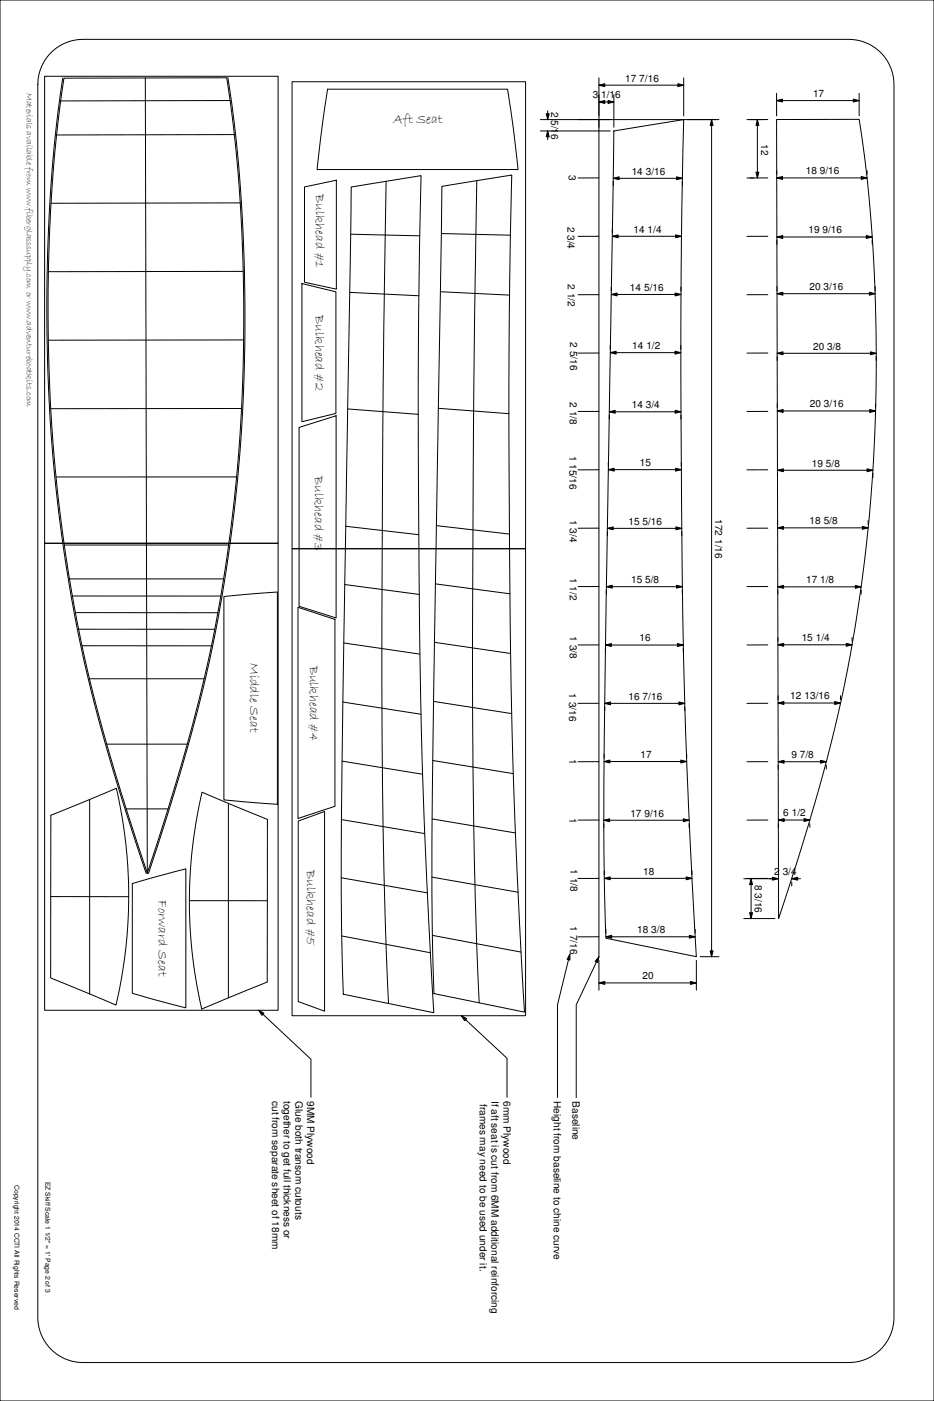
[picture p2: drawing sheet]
<svg xmlns="http://www.w3.org/2000/svg" width="610mm" height="914mm" viewBox="0 0 610 914" stroke-linecap="round" stroke-linejoin="round" font-family="sans-serif">
<g fill="none" stroke="#000" stroke-width=".65">
<path d="M0 0h610v914h-610zM33 34a30 30 0 0 1 21-8h500a29 29 0 0 1 29 29v805a29 29 0 0 1-29 29h-500a29 29 0 0 1-29-29v-805a30 30 0 0 1 8-21zM29 50h153v305h-153zM41 51a1073 1073 0 0 0 23 416l13 47 18 56M42 51h106a1079 1079 0 0 1-19 408 1541 1541 0 0 1-33 111 1162 1162 0 0 1-50-187 1108 1108 0 0 1-4-332zM95 51l1 519M149 51a1076 1076 0 0 1-20 411l-11 42-21 66M191 53h152v305h-152zM214 58h117l4 26 3 27h-131zM391 56l4-1v2zM391 51v32M391 56h55"/>
<path d="M442 55l4 1-4 1zM446 51v25M150 66h-110M353 78h45M357 74h1l-1 4zM357 72v6M391 67l4-1v2zM391 67h10M397 66l4 1-4 1zM401 62v21M449 78h20M464 78l1 4h-1z"/>
<path d="M464 78v546M467 78h-76v546l-15 32v60M494 78l1 4h-2zM494 78v38M501 78h-13M507 66l4-1v2zM507 78h54a1079 1079 0 0 1-18 404 1561 1561 0 0 1-35 118zM507 61v15M507 66h54M557 65l4 1-4 1zM561 61v15M153 88h-116"/>
<path d="M353 85h45M357 85l1 4h-1zM357 85v6M401 85l45-7-1 59-1 77 2 186 3 107 5 117-59-12a2908 2908 0 0 1 0-152zM252 118l-2 160-1 165 2 125 3 87M311 118l-2 160-1 184 2 106 3 87M391 116h-14M400 116l4-1v2zM400 118v3M400 116h45M442 115l3 1-3 1zM445 118v3"/>
<path d="M493 112h2l-1 4zM501 116h-13M507 116l4-1v2zM507 116h59M507 111v3M562 115l4 1-4 1zM566 111v3M157 132l-124 1M199 122l21-4v71l-21-5zM229 122l46-7-2 136 1 176 3 107 6 127-59-12-1-48v-76zM288 122l46-8-1 69-1 68 2 195 2 98 6 117-59-12-1-67v-67zM229 153l45 1"/>
<path d="M288 152l45 2M391 154h-14M400 154l3-1v2zM400 154h45M400 149v3M441 153l4 1-4 1zM445 149v3M501 154h-13M507 155l4-1v2zM507 157v2M507 155h62M565 154l4 1-4 1z"/>
<path d="M569 157v2M159 177h-127M197 185l22 5v80l-22 5zM228 191l45 2M287 190l46 3M391 192h-14M399 192l4-1v2zM399 187v3M399 192h45M441 191l3 1-3 1zM444 187v3M501 192h-13"/>
<path d="M507 192l4-1v2zM507 187v3M507 192h64M567 191l4 1-4 1zM571 187v3M159 222h-127M391 230h-14M398 230l4-1v2zM398 225v3M398 230h46M441 229l3 1-3 1zM444 225v3"/>
<path d="M501 230h-13M507 231l4-1v2zM507 233v2M507 231h65M568 230l4 1-4 1zM572 233v2M158 267h-125M195 279l24-8v132l-24-7zM227 267l46 3M286 266l46 4M391 269h-14M398 269l3-1v2z"/>
<path d="M398 271v3M398 269h46M441 268l3 1-3 1zM444 271v3M501 269h-13M507 268l4-1v2zM507 263v3M507 268h64M568 267l3 1-3 1zM571 263v3M154 311h-117M391 307h-14"/>
<path d="M397 307l4-1v2zM397 307h48M397 302v2M441 306l4 1-4 1zM445 302v2M501 307h-13M507 307l4-1v2zM507 309v3M507 307h63M566 306l4 1-4 1zM570 309v3M508 340v2"/>
<path d="M567 340v2M29 355h153v304h-153zM42 356h107M191 358h152v305h-152zM226 343l47 6M285 343l48 6M391 345h-14M396 345l4-1v2zM396 345h49M396 347v3M441 344l4 1-4 1zM445 347v3"/>
<path d="M501 345h-13M508 345l3-1v1zM508 345h59M563 344l4 1h-4zM45 378h101M47 389h97M49 400h93M146 389l35-3v139l-35-3zM194 396l25 8v122l-25 8zM225 382l49 6M284 381l49 7M391 383h-14"/>
<path d="M396 383l4-1v2zM396 385v3M396 383h49M442 382l3 1-3 1zM445 385v3M501 383h-13M508 383l3-1v2zM508 385v3M508 383h54M558 382l4 1-4 1zM562 385v3M51 411h89"/>
<path d="M224 420l50 7M284 419l49 8M508 416v3M552 420l4 1-4 1zM556 416v3M54 421l84 1M391 421h-14M395 421l4-1v2zM395 421h51M395 423v3M442 420l4 1-4 1zM446 423v3"/>
<path d="M501 421h-13M508 421l4-1v2zM508 421h48M58 443h75M224 458l51 8M283 458l51 8M391 459h-14M395 459l3-1v2zM395 459h52M443 458l4 1-4 1zM501 459h-13M508 459l4-1v2z"/>
<path d="M508 454v3M508 459h41M545 458l4 1-4 1zM549 454v3M395 461v3M447 461v3M70 486h52M223 497l53 8M282 496l53 9M391 497h-14M394 497l4-1v2zM394 492v3"/>
<path d="M394 497h54M444 496l4 1-4 1zM448 492v3M501 497h-13M508 497l4-1v2zM508 497h31M508 499v3M536 496l3 1-3 1zM539 499v3M132 517l43 18-1 53v53l-42 18a311 311 0 0 1 0-142zM33 532l43-18a310 310 0 0 1 0 142l-43-18zM59 522v127"/>
<path d="M82 528h28M149 524v127M195 536l17-6v130l-17-6zM223 535l54 9M282 535l54 9M391 535h-14M394 535l4-1v2zM394 538v2M394 535h56M446 534l4 1-4 1zM450 538v2M501 535h-13"/>
<path d="M508 535l4-1v2zM508 535h21M508 538v2M525 534l4 1-4 1zM529 538v2M86 577l35-10v91l-35-10zM223 573l56 10M282 572l56 10M391 573h-14M394 573l4-1v2zM394 568v3M394 573h58"/>
<path d="M448 572l4 1-4 1zM452 568v3M485 574h23M490 574l1 3h-2zM490 574v26M501 573h-13M504 573l4 1h-4zM508 576v2M517 574l4-1v1zM517 574h5M517 576v2M33 585h51"/>
<path d="M124 588h50M485 600h21M489 596h2l-1 4zM223 611l58 11M282 610l58 11M391 611h-14M395 611l4-1v2zM395 611h59M395 607v2M450 610l4 1-4 1zM454 607v2M372 623v4l-2-1z"/>
<path d="M372 623l-8 33v60M391 624l-1 4-2-1zM391 627v19M454 627v19M457 624h12M464 621h1l-1 3zM169 659l3 2-1 2zM169 659l34 32v25M391 642l4-1v1zM391 642h63M451 641l3 1h-3zM301 663l4 2-2 1z"/>
<path d="M301 663l30 28v25"/>
</g>
<g fill="#000">
<path d="M391 56l4-1v2zM442 55l4 1-4 1zM357 74h1l-1 4zM391 67l4-1v2zM397 66l4 1-4 1zM464 78l1 4h-1zM494 78l1 4h-2zM507 66l4-1v2zM557 65l4 1-4 1zM357 85l1 4h-1zM400 116l4-1v2zM442 115l3 1-3 1z"/>
<path d="M493 112h2l-1 4zM507 116l4-1v2zM562 115l4 1-4 1zM400 154l3-1v2zM441 153l4 1-4 1zM507 155l4-1v2zM565 154l4 1-4 1zM399 192l4-1v2zM441 191l3 1-3 1zM507 192l4-1v2zM567 191l4 1-4 1zM398 230l4-1v2z"/>
<path d="M441 229l3 1-3 1zM507 231l4-1v2zM568 230l4 1-4 1zM398 269l3-1v2zM441 268l3 1-3 1zM507 268l4-1v2zM568 267l3 1-3 1zM397 307l4-1v2zM441 306l4 1-4 1zM507 307l4-1v2zM566 306l4 1-4 1zM396 345l4-1v2z"/>
<path d="M441 344l4 1-4 1zM508 345l3-1v1zM563 344l4 1h-4zM396 383l4-1v2zM442 382l3 1-3 1zM508 383l3-1v2zM558 382l4 1-4 1zM395 421l4-1v2zM442 420l4 1-4 1zM508 421l4-1v2zM552 420l4 1-4 1zM395 459l3-1v2z"/>
<path d="M443 458l4 1-4 1zM508 459l4-1v2zM545 458l4 1-4 1zM394 497l4-1v2zM444 496l4 1-4 1zM508 497l4-1v2zM536 496l3 1-3 1zM394 535l4-1v2zM446 534l4 1-4 1zM508 535l4-1v2zM525 534l4 1-4 1zM394 573l4-1v2z"/>
<path d="M448 572l4 1-4 1zM490 574l1 3h-2zM504 573l4 1h-4zM517 574l4-1v1zM489 596h2l-1 4zM395 611l4-1v2zM450 610l4 1-4 1zM372 623v4l-2-1zM391 624l-1 4-2-1zM464 621h1l-1 3zM169 659l3 2-1 2zM391 642l4-1v1z"/>
<path d="M451 641l3 1h-3zM301 663l4 2-2 1z"/>
</g>
<g font-size="8.9">
<text x="257" y="80">Aft Seat</text>
<text x="206" y="127" transform="rotate(90 206 127)">Bulkhead #1</text>
<text x="206" y="206" transform="rotate(90 206 206)">Bulkhead #2</text>
<text x="206" y="311" transform="rotate(90 206 311)">Bulkhead #3</text>
<text x="164" y="433" transform="rotate(90 164 433)">Middle Seat</text>
<text x="203" y="434" transform="rotate(90 203 434)">Bulkhead #4</text>
<text x="200" y="568" transform="rotate(90 200 568)">Bulkhead #5</text>
<text x="104" y="588" transform="rotate(90 104 588)">Forward Seat</text>
</g>
<g font-size="6.6">
<text x="408" y="53">17 7/16</text>
<text x="387" y="64">3 1/16</text>
<text x="531" y="63">17</text>
<text x="360" y="73" transform="rotate(90 360 73)">2 5/16</text>
<text x="497" y="94" transform="rotate(90 497 94)">12</text>
<text x="526" y="114">18 9/16</text>
<text x="371" y="114" transform="rotate(90 371 114)">3</text>
<text x="412" y="114">14 3/16</text>
<text x="370" y="148" transform="rotate(90 370 148)">2 3/4</text>
<text x="414" y="152">14 1/4</text>
<text x="528" y="152">19 9/16</text>
<text x="371" y="185" transform="rotate(90 371 185)">2 1/2</text>
<text x="411" y="190">14 5/16</text>
<text x="528" y="189">20 3/16</text>
<text x="372" y="223" transform="rotate(90 372 223)">2 5/16</text>
<text x="413" y="228">14 1/2</text>
<text x="531" y="228">20 3/8</text>
<text x="372" y="263" transform="rotate(90 372 263)">2 1/8</text>
<text x="412" y="266">14 3/4</text>
<text x="529" y="266">20 3/16</text>
<text x="372" y="297" transform="rotate(90 372 297)">1 15/16</text>
<text x="418" y="304">15</text>
<text x="530" y="305">19 5/8</text>
<text x="372" y="339" transform="rotate(90 372 339)">1 3/4</text>
<text x="467" y="339" transform="rotate(90 467 339)">172 1/16</text>
<text x="410" y="342">15 5/16</text>
<text x="528" y="342">18 5/8</text>
<text x="372" y="377" transform="rotate(90 372 377)">1 1/2</text>
<text x="412" y="381">15 5/8</text>
<text x="526" y="381">17 1/8</text>
<text x="372" y="415" transform="rotate(90 372 415)">1 3/8</text>
<text x="417" y="419">16</text>
<text x="523" y="418">15 1/4</text>
<text x="371" y="452" transform="rotate(90 371 452)">1 3/16</text>
<text x="410" y="457">16 7/16</text>
<text x="516" y="456">12 13/16</text>
<text x="372" y="496" transform="rotate(90 372 496)">1</text>
<text x="418" y="495">17</text>
<text x="517" y="495">9 7/8</text>
<text x="372" y="534" transform="rotate(90 372 534)">1</text>
<text x="411" y="533">17 9/16</text>
<text x="511" y="533">6 1/2</text>
<text x="372" y="567" transform="rotate(90 372 567)">1 1/8</text>
<text x="420" y="571">18</text>
<text x="505" y="571">2 3/4</text>
<text x="493" y="578" transform="rotate(90 493 578)">8 3/16</text>
<text x="372" y="605" transform="rotate(90 372 605)">1 7/16</text>
<text x="416" y="609">18 3/8</text>
<text x="419" y="639">20</text>
<text x="178" y="719" transform="rotate(90 178 719)">cut from separate sheet of 18mm</text>
<text x="185" y="719" transform="rotate(90 185 719)">together to get full thickness or</text>
<text x="193" y="719" transform="rotate(90 193 719)">Glue both transom cutouts</text>
<text x="201" y="719" transform="rotate(90 201 719)">9MM Plywood</text>
<text x="321" y="719" transform="rotate(90 321 719)">If aft seat is cut from 6MM additional reinforcing</text>
<text x="329" y="719" transform="rotate(90 329 719)">6mm Plywood</text>
<text x="361" y="719" transform="rotate(90 361 719)">Height from baseline to chine curve</text>
<text x="374" y="719" transform="rotate(90 374 719)">Baseline</text>
<text x="313" y="720" transform="rotate(90 313 720)">frames may need to be used under it.</text>
</g>
<text font-size="5.9" x="18" y="61" transform="rotate(90 18 61)">Materials available from www.fiberglasssupply.com or www.adventureboatkits.com</text>
<g font-size="4.4">
<text x="9" y="773" transform="rotate(90 9 773)">Copyright 2014 CCTI All Rights Reserved</text>
<text x="30" y="771" transform="rotate(90 30 771)">EZ Skiff Scale 1 1/2&quot; = 1' Page 2 of 3</text>
</g>
</svg>
